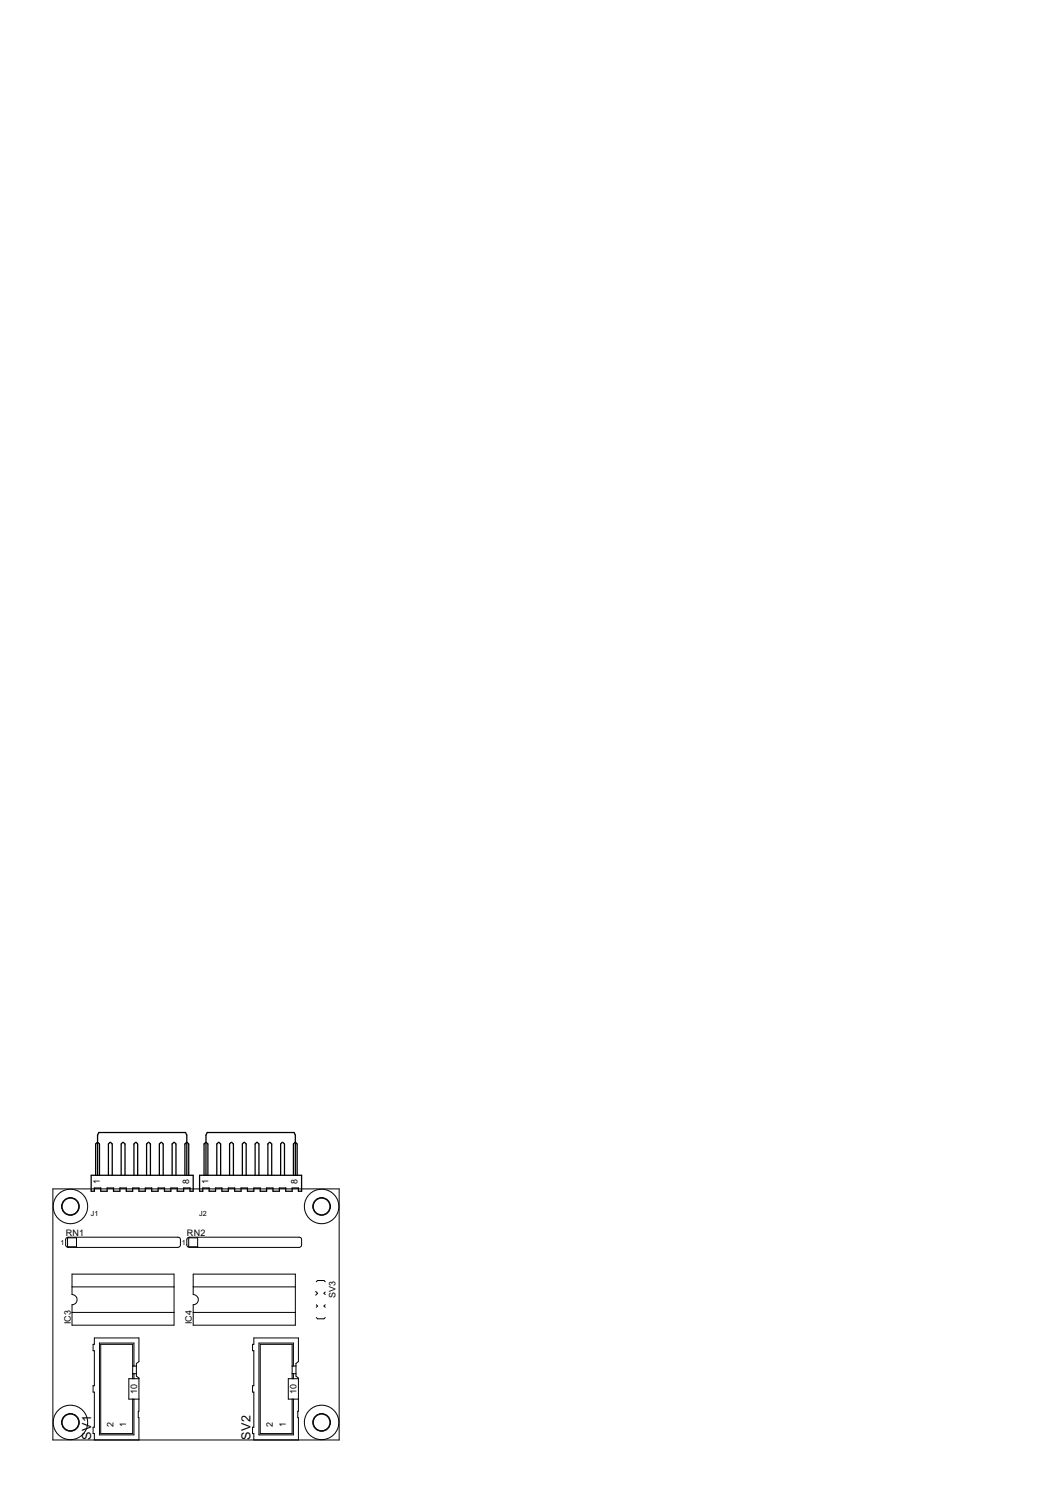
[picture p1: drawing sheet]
<svg xmlns="http://www.w3.org/2000/svg" width="210mm" height="297mm" viewBox="0 0 210 297" stroke-linecap="round" stroke-linejoin="round" font-family="sans-serif">
<g fill="none" stroke="#000" stroke-width=".2">
<path d="M10.5 236.5h57v50h-57zM13.2 246.3l.4-.2h21.8l.3 .1 .2 .3v1.2l-.1 .3-.4 .2h-21.8l-.5-.4zM13.4 246.3h1.8v1.8h-1.8zM14.3 253.5h20.3v10.2h-20.3v-4.1a1.02 1.02 0 0 0 1-1 1.02 1.02 0 0 0-1-1zM14.3 256h20.3M37.3 246.3l.4-.2h21.8l.3 .1 .2 .3v1.2l-.1 .3-.4 .2h-21.8l-.5-.4zM37.5 246.3h1.8v1.8h-1.8zM38.4 253.5h20.4v10.2h-20.4v-4.1a1.02 1.02 0 0 0 1.1-1 1.02 1.02 0 0 0-1.1-1zM38.4 256h20.4M62.8 256.9l.4 .4-.4 .4M62.9 259.6l.3 .2-.3 .3M62.9 255l.3-.2h1.3l.2 .2"/>
<path d="M64.7 257l-.2 .3 .2 .3M64.7 259.6l-.2 .2 .2 .3M14.3 261.1h20.3M26.4 274.3v-6.8h-6.4v17.7h6.4v-6.8M26.4 273.3h.7M26.4 271.8h.7M26.6 271.8v-4.6h-6.8v18.3h6.8v-7.1M26.6 273.3v1M27.6 274.3h-2v4.1h2M38.4 261.1h20.4M58.1 274.3v-6.8h-6.3v17.7h6.3v-6.8M58.1 273.3h.8"/>
<path d="M58.1 271.8h.8M58.4 271.8v-4.6h-6.9v18.3h6.9v-7.1M58.4 273.3v1M59.4 274.3h-2v4.1h2M62.9 262.1l.3 .3h1.3l.2-.3M18.8 286.5v-1.3h-.3v-1.2h.3v-7h-.3v-1.3h.3v-7h-.3v-1.2h.3v-1.3h8.8v4.7l-.5 .4v2.5l.5 .4v6.6h-.1l.1 5.7M50.5 286.5v-1.3h-.3v-1.2h.3v-7h-.3v-1.3h.3v-7h-.3v-1.2h.3v-1.3h8.9v4.7l-.5 .4v2.5l.5 .4v6.6h-.2l.2 5.7"/>
<circle cx="14" cy="240" r="3.4"/>
<circle cx="64" cy="240" r="3.4"/>
<circle cx="64" cy="240" r="1.65"/>
<circle cx="14" cy="283" r="3.4"/>
<circle cx="64" cy="283" r="3.4"/>
</g>
<g fill="none" stroke="#000" stroke-width=".21">
<circle cx="14" cy="240" r="1.76"/>
<circle cx="64" cy="240" r="1.76"/>
<circle cx="14" cy="283" r="1.76"/>
<circle cx="64" cy="283" r="1.76"/>
</g>
<g fill="none" stroke="#000" stroke-width=".25">
<path d="M18.1 233.8h20.3v3.2h-.6v-.6h-1.3v.6h-1.2v-.6h-1.3v.6h-1.3v-.6h-1.2v.6h-1.3v-.6h-1.3v.6h-1.3v-.6h-1.2v.6h-1.3v-.6h-1.2v.6h-1.3v-.6h-1.3v.6h-1.3v-.6h-1.2v.6h-.7zM19.3 227.3l-.3 .3v6.2M19.4 233.8v-8l.3-.5h17.2l.3 .5v8M19.5 227.3l.3 .3v6.2M21.9 227.3l-.3 .3v6.2M22 227.3l.3 .3v6.2M24.4 227.3l-.3 .3v6.2M24.5 227.3l.4 .3v6.2M27 227.3l-.4 .3v6.2M27.1 227.3l.3 .3v6.2M29.5 227.3l-.3 .3v6.2M29.6 227.3l.3 .3v6.2"/>
<path d="M32 227.3l-.3 .3v6.2M32.2 227.3l.3 .3v6.2M34.6 227.3l-.4 .3v6.2M34.7 227.3l.3 .3v6.2M37.1 227.3l-.3 .3v6.2M37.2 227.3l.3 .3v6.2M39.7 233.8h20.3v3.2h-.6v-.6h-1.3v.6h-1.2v-.6h-1.3v.6h-1.3v-.6h-1.3v.6h-1.2v-.6h-1.3v.6h-1.3v-.6h-1.2v.6h-1.3v-.6h-1.3v.6h-1.2v-.6h-1.3v.6h-1.3v-.6h-1.3v.6h-.6zM40.9 227.3l-.3 .3v6.2M41 233.8v-8l.2-.5h17.3l.3 .5v8M41 227.3l.4 .3v6.2M43.5 227.3l-.4 .3v6.2M43.6 227.3l.3 .3v6.2"/>
<path d="M46 227.3l-.3 .3v6.2M46.1 227.3l.3 .3v6.2M48.5 227.3l-.3 .3v6.2M48.6 227.3l.4 .3v6.2M51.1 227.3l-.3 .3v6.2M51.2 227.3l.3 .3v6.2M53.6 227.3l-.3 .3v6.2M53.7 227.3l.4 .3v6.2M56.2 227.3l-.4 .3v6.2M56.3 227.3l.3 .3v6.2M58.7 227.3l-.3 .3v6.2M58.8 227.3l.3 .3v6.2"/>
</g>
<circle cx="64" cy="240" r="1.65" fill="#fff" stroke="#000" stroke-width=".2"/>
<circle cx="14" cy="240" r="1.65" fill="none" stroke="#000" stroke-width=".2"/>
<circle cx="14" cy="240" r="1.65" fill="#fff" stroke="#000" stroke-width=".2"/>
<circle cx="14" cy="283" r="1.65" fill="none" stroke="#000" stroke-width=".2"/>
<circle cx="14" cy="283" r="1.65" fill="#fff" stroke="#000" stroke-width=".2"/>
<circle cx="64" cy="283" r="1.65" fill="none" stroke="#000" stroke-width=".2"/>
<circle cx="64" cy="283" r="1.65" fill="#fff" stroke="#000" stroke-width=".2"/>
<g font-size="2.8">
<text x="18.1" y="286.4" transform="rotate(-90 18.1 286.4)">SV1</text>
<text x="49.9" y="286.4" transform="rotate(-90 49.9 286.4)">SV2</text>
</g>
<g font-size="2">
<text x="19.9" y="235.5" transform="rotate(-90 19.9 235.5)">1</text>
<text x="37.6" y="235.6" transform="rotate(-90 37.6 235.6)">8</text>
<text x="41.5" y="235.5" transform="rotate(-90 41.5 235.5)">1</text>
<text x="59.2" y="235.6" transform="rotate(-90 59.2 235.6)">8</text>
<text x="13.1" y="245.9">RN1</text>
<text x="37.2" y="245.9">RN2</text>
<text x="14.1" y="263.5" transform="rotate(-90 14.1 263.5)">IC3</text>
<text x="38.2" y="263.5" transform="rotate(-90 38.2 263.5)">IC4</text>
<text x="66.7" y="258.2" transform="rotate(-90 66.7 258.2)">SV3</text>
<text x="27.3" y="277.4" transform="rotate(-90 27.3 277.4)">10</text>
<text x="59" y="277.4" transform="rotate(-90 59 277.4)">10</text>
<text x="22.6" y="284" transform="rotate(-90 22.6 284)">2</text>
<text x="25.1" y="284" transform="rotate(-90 25.1 284)">1</text>
<text x="54.3" y="284" transform="rotate(-90 54.3 284)">2</text>
<text x="56.8" y="284" transform="rotate(-90 56.8 284)">1</text>
</g>
<g font-size="1.6">
<text x="18.1" y="241.9">J1</text>
<text x="39.6" y="241.9">J2</text>
<text x="12" y="247.7">1</text>
<text x="36.2" y="247.7">1</text>
</g>
</svg>
